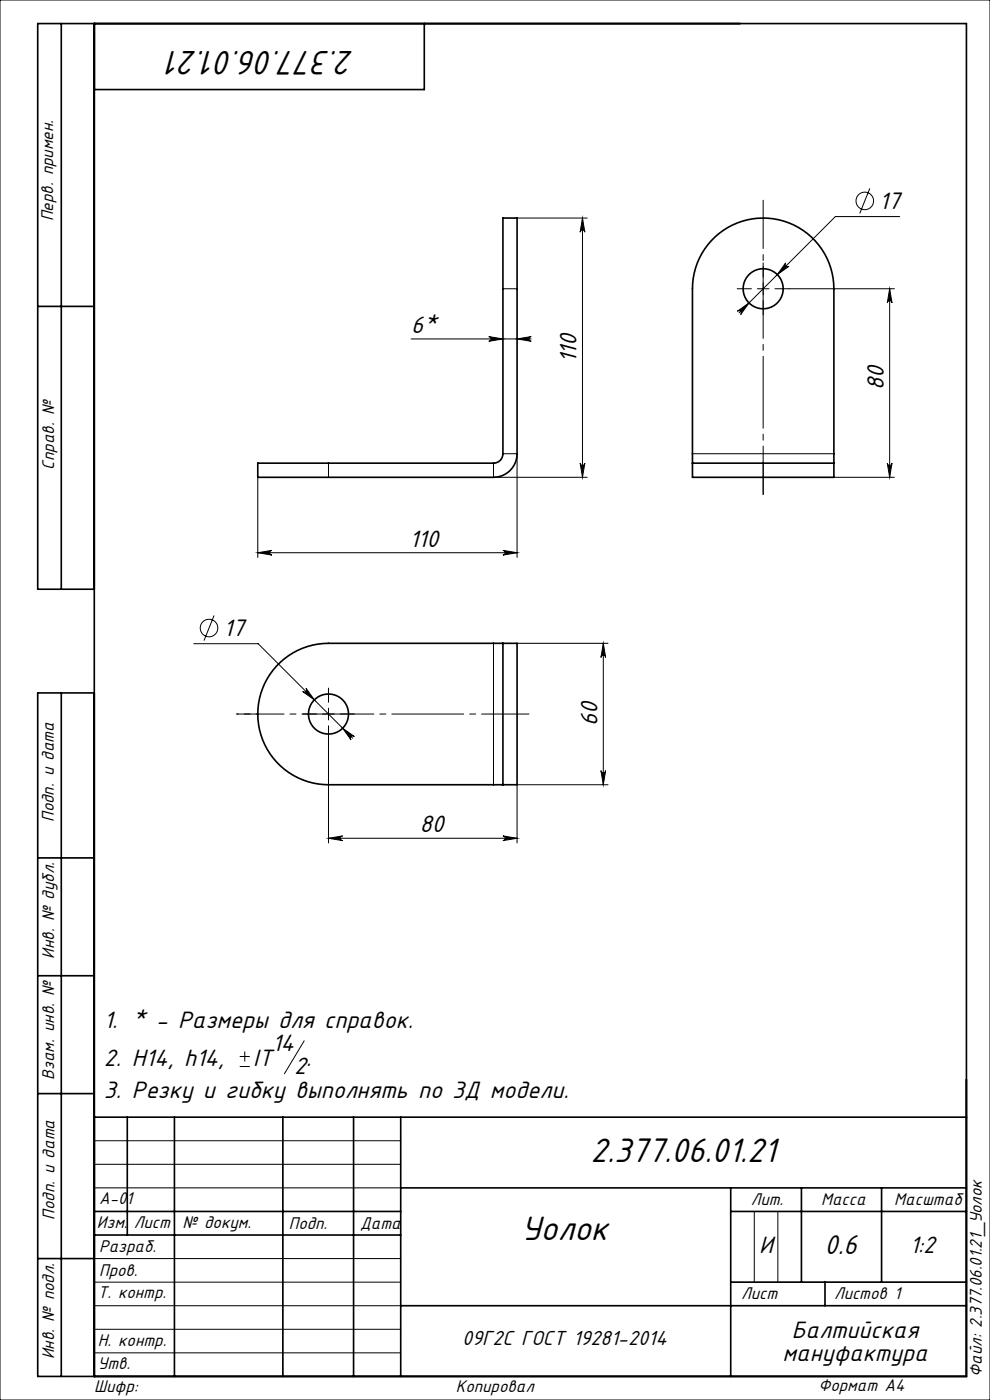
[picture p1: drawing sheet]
<svg xmlns="http://www.w3.org/2000/svg" width="210mm" height="297mm" viewBox="0 0 210 297" stroke-linecap="round" stroke-linejoin="round" font-family="sans-serif">
<g fill="none" stroke="#000" stroke-width=".21">
<path d="M0 0h210v297h-210zM184.5 40l-2.1 5.3M109.7 46.3h14.9M123.6 46.3l.5 3a.5 .5 0 0 0-.5-.5 .5 .5 0 0 0-.5 .5zM123.6 46.3v55M166.7 55.8a.5 .5 0 0 0 0 .7 .5 .5 0 0 0 .7 0l-2.5 1.8zM190.9 45.9h-13.7l-20.4 20.5M87.2 71.9h25.5M103.7 71.4l3 .5-3 .5a.5 .5 0 0 0 .5-.5 .5 .5 0 0 0-.5-.5zM106.7 61.3h3M109.7 71.9l3-.5a.5 .5 0 0 0-.5 .5 .5 .5 0 0 0 .5 .5zM156.4 66l2.5-1.7-1.8 2.4a.5 .5 0 0 0 0-.7 .5 .5 0 0 0-.7 0z"/>
<path d="M160.6 61.3h2.5M161.9 60v2.5M167.4 61.3h22.3M188.7 61.3v40M188.7 61.3l.5 3a.5 .5 0 0 0-.5-.5 .5 .5 0 0 0-.5 .5zM69.7 98.3v3M104.7 98.3v3h19.9M106.7 96.3h3v22M123.1 98.3a.5 .5 0 0 0 .5 .4 .5 .5 0 0 0 .5-.4l-.5 3zM146.9 96.3h30M161.9 98.3v3M188.2 98.3a.5 .5 0 0 0 .5 .4 .5 .5 0 0 0 .5-.4l-.5 3z"/>
<path d="M54.7 117.3l3-.5a.5 .5 0 0 0-.5 .5 .5 .5 0 0 0 .5 .5zM54.7 101.3v17M54.7 117.3h55M106.7 116.8l3 .5-3 .5a.5 .5 0 0 0 .5-.5 .5 .5 0 0 0-.5-.5zM176.9 101.3h12.8M41.1 136.6h13.7l20 20M45.4 130.6l-2.1 5.3M104.7 136.5v30M109.7 136.5h19.3M128 136.5l.5 3a.5 .5 0 0 0-.5-.5 .5 .5 0 0 0-.5 .5zM128 136.5v30M64.2 146.7a.5 .5 0 0 0 .7 0 .5 .5 0 0 0 0-.7l1.8 2.5z"/>
<path d="M68.4 151.5h2.5M69.7 150.2v2.5M69.7 157v21.8M72.7 154.5l2.5 1.7a.5 .5 0 0 0-.7 .1 .5 .5 0 0 0 0 .7zM69.7 177.8l3-.5a.5 .5 0 0 0-.5 .5 .5 .5 0 0 0 .5 .5zM69.7 177.8h40M106.7 177.3l3 .5-3 .5a.5 .5 0 0 0 .5-.5 .5 .5 0 0 0-.5-.5zM127.5 163.5a.5 .5 0 0 0 .5 .5 .5 .5 0 0 0 .5-.5l-.5 3zM129 166.5h-19.3v12.3M50.9 226.3h2.1M50.9 224.1h2.1M51.9 223.1v2.1"/>
<path d="M64.5 220.8l-4.2 7M20 242h65M20 247h65M20 252h65M160 257v15M165 257v15M20 277h65M20 272h65M20 267h65M20 287h65M20 282h65"/>
<circle cx="183.4" cy="42.6" r="1.86"/>
<circle cx="44.3" cy="133.2" r="1.86"/>
</g>
<path d="M161.9 58.8v-3M159.4 61.3h-3M161.9 63.8v3M164.4 61.3h3M161.9 101.3v3.6M67.2 151.5h-3M69.7 149v-3M69.7 154v3M72.2 151.5h3" fill="none" stroke="#000" stroke-width=".21" stroke-dasharray="15.2 1.3 1.3 1.3"/>
<path d="M161.9 104.9v-62.4" fill="none" stroke="#000" stroke-width=".21" stroke-dasharray="15.2 1.3 1.3 1.3" stroke-dashoffset="5"/>
<path d="M54.7 151.5h-4.5" fill="none" stroke="#000" stroke-width=".21" stroke-dasharray="15.2 1.3 1.3 1.3" stroke-dashoffset="14.9"/>
<path d="M50.2 151.5h62" fill="none" stroke="#000" stroke-width=".21" stroke-dasharray="15.2 1.3 1.3 1.3" stroke-dashoffset="5.2"/>
<g fill="none" stroke="#000" stroke-width=".35">
<path d="M13 5v120M20 5v287M90 5v14h-70M8 65h12M54.7 98.3h50a2 2 0 0 0 2-2v-50h3v50a5 5 0 0 1-5 5h-50zM146.9 98.3h30M146.9 98.3v3h30v-3M146.9 98.3v-37a15 15 0 0 1 15-15 15 15 0 0 1 15 15v37M20 125h-12v-120h197v287h-197v-145h12M106.7 136.5v30M106.7 136.5h3v30h-3M106.7 136.5h-37a15 15 0 0 0-15 15 15 15 0 0 0 15 15h37"/>
<path d="M13 147v145M8 182h12M8 207h12M8 232h12M20 237h185M27 237v25M37 237v55M60 237v55M75 237v55M85 237v55M20 257h65M85 252h120"/>
<path d="M155 252v40M155 257h50M170 252v20M187 252v20M8 267h12M20 262h65M85 277h120M155 272h50M175 272v5"/>
<circle cx="161.9" cy="61.3" r="4.3"/>
<circle cx="69.7" cy="151.5" r="4.2"/>
</g>
<g fill="#000">
<path d="M109.7 71.9l3-.5a.5 .5 0 0 0-.5 .5 .5 .5 0 0 0 .5 .5zM103.7 71.4l3 .5-3 .5a.5 .5 0 0 0 .5-.5 .5 .5 0 0 0-.5-.5z"/>
<path d="M188.7 61.3l.5 3a.5 .5 0 0 0-.5-.5 .5 .5 0 0 0-.5 .5zM188.2 98.3a.5 .5 0 0 0 .5 .4 .5 .5 0 0 0 .5-.4l-.5 3zM128 136.5l.5 3a.5 .5 0 0 0-.5-.5 .5 .5 0 0 0-.5 .5zM127.5 163.5a.5 .5 0 0 0 .5 .5 .5 .5 0 0 0 .5-.5l-.5 3z"/>
<path d="M123.1 98.3a.5 .5 0 0 0 .5 .4 .5 .5 0 0 0 .5-.4l-.5 3zM123.6 46.3l.5 3a.5 .5 0 0 0-.5-.5 .5 .5 0 0 0-.5 .5z"/>
<path d="M54.7 117.3l3-.5a.5 .5 0 0 0-.5 .5 .5 .5 0 0 0 .5 .5zM106.7 116.8l3 .5-3 .5a.5 .5 0 0 0 .5-.5 .5 .5 0 0 0-.5-.5zM156.4 66a.5 .5 0 0 1 .7 0 .5 .5 0 0 1 0 .7l1.8-2.4zM166.7 55.8l-1.8 2.5 2.5-1.8a.5 .5 0 0 1-.7 0 .5 .5 0 0 1 0-.7zM69.7 177.8l3-.5a.5 .5 0 0 0-.5 .5 .5 .5 0 0 0 .5 .5zM106.7 177.3l3 .5-3 .5a.5 .5 0 0 0 .5-.5 .5 .5 0 0 0-.5-.5zM72.7 154.5l1.8 2.5a.5 .5 0 0 1 0-.7 .5 .5 0 0 1 .7-.1zM64.2 146.7l2.5 1.8-1.8-2.5a.5 .5 0 0 1 0 .7 .5 .5 0 0 1-.7 0z"/>
</g>
<g font-size="8">
<text x="75.1" y="10.7" transform="rotate(-180 75.1 10.7)">2.377.06.01.21</text>
<text x="125.3" y="246.6">2.377.06.01.21</text>
<text x="110.6" y="263.1">Уолок</text>
</g>
<text font-size="6.4" x="174.9" y="266">0.6</text>
<g font-size="5.6">
<text x="186.5" y="44.3">17</text>
<text x="87.2" y="70.7">6*</text>
<text x="122.3" y="77.1" transform="rotate(-90 122.3 77.1)">110</text>
<text x="187.5" y="82.6" transform="rotate(-90 187.5 82.6)">80</text>
<text x="86.8" y="116">110</text>
<text x="47.4" y="135">17</text>
<text x="126.7" y="154.1" transform="rotate(-90 126.7 154.1)">60</text>
<text x="89.1" y="176.6">80</text>
<text x="22" y="218.1">1. * - Размеры для справок.</text>
<text x="22" y="226.2">2. Н14, h14,</text>
<text x="53.7" y="226.2">IT</text>
<text x="57.7" y="223">14</text>
<text x="62.4" y="227.9">2</text>
<text x="65" y="226.2">.</text>
<text x="22" y="232.8">3. Резку и гибку выполнять по 3Д модели.</text>
<text x="161.1" y="265.7">И</text>
<text x="193" y="265.8">1:2</text>
<text x="168" y="283.8">Балтийская</text>
<text x="166" y="288.7">мануфактура</text>
</g>
<text font-size="4.8" x="98" y="285.4">09Г2С ГОСТ 19281-2014</text>
<g font-size="4">
<text x="11.3" y="46.9" transform="rotate(-90 11.3 46.9)">Перв. примен.</text>
<text x="11.5" y="99.6" transform="rotate(-90 11.5 99.6)">Справ. №</text>
<text x="11.4" y="174.4" transform="rotate(-90 11.4 174.4)">Подп. и дата</text>
<text x="11.5" y="203.4" transform="rotate(-90 11.5 203.4)">Инв. № дубл.</text>
<text x="11.5" y="229" transform="rotate(-90 11.5 229)">Взам. инв. №</text>
<text x="21" y="255.5">А-01</text>
<text x="159.2" y="255.6">Лит.</text>
<text x="174.2" y="255.6">Масса</text>
<text x="189.7" y="255.6">Масштаб</text>
<text x="11.5" y="258.8" transform="rotate(-90 11.5 258.8)">Подп. и дата</text>
<text x="20.6" y="260.5">Изм.</text>
<text x="28.4" y="260.5">Лист</text>
<text x="38.7" y="260.5">№ докум.</text>
<text x="61.3" y="260.6">Подп.</text>
<text x="76.4" y="260.6">Дата</text>
<text x="21" y="265.6">Разраб.</text>
<text x="20.7" y="275.4">Т. контр.</text>
<text x="21" y="270.8">Пров.</text>
<text x="157.2" y="275.6">Лист</text>
<text x="176.9" y="275.6">Листов 1</text>
<text x="20.7" y="285.6">Н. контр.</text>
<text x="11.5" y="288.4" transform="rotate(-90 11.5 288.4)">Инв. № подл.</text>
<text x="20.7" y="290.4">Утв.</text>
<text x="208.3" y="292.1" transform="rotate(-90 208.3 292.1)">Файл: 2.377.06.01.21_Уолок</text>
<text x="20" y="295.3">Шифр:</text>
<text x="96.7" y="295.3">Копировал</text>
<text x="173.6" y="295.1">Формат A4</text>
</g>
</svg>
